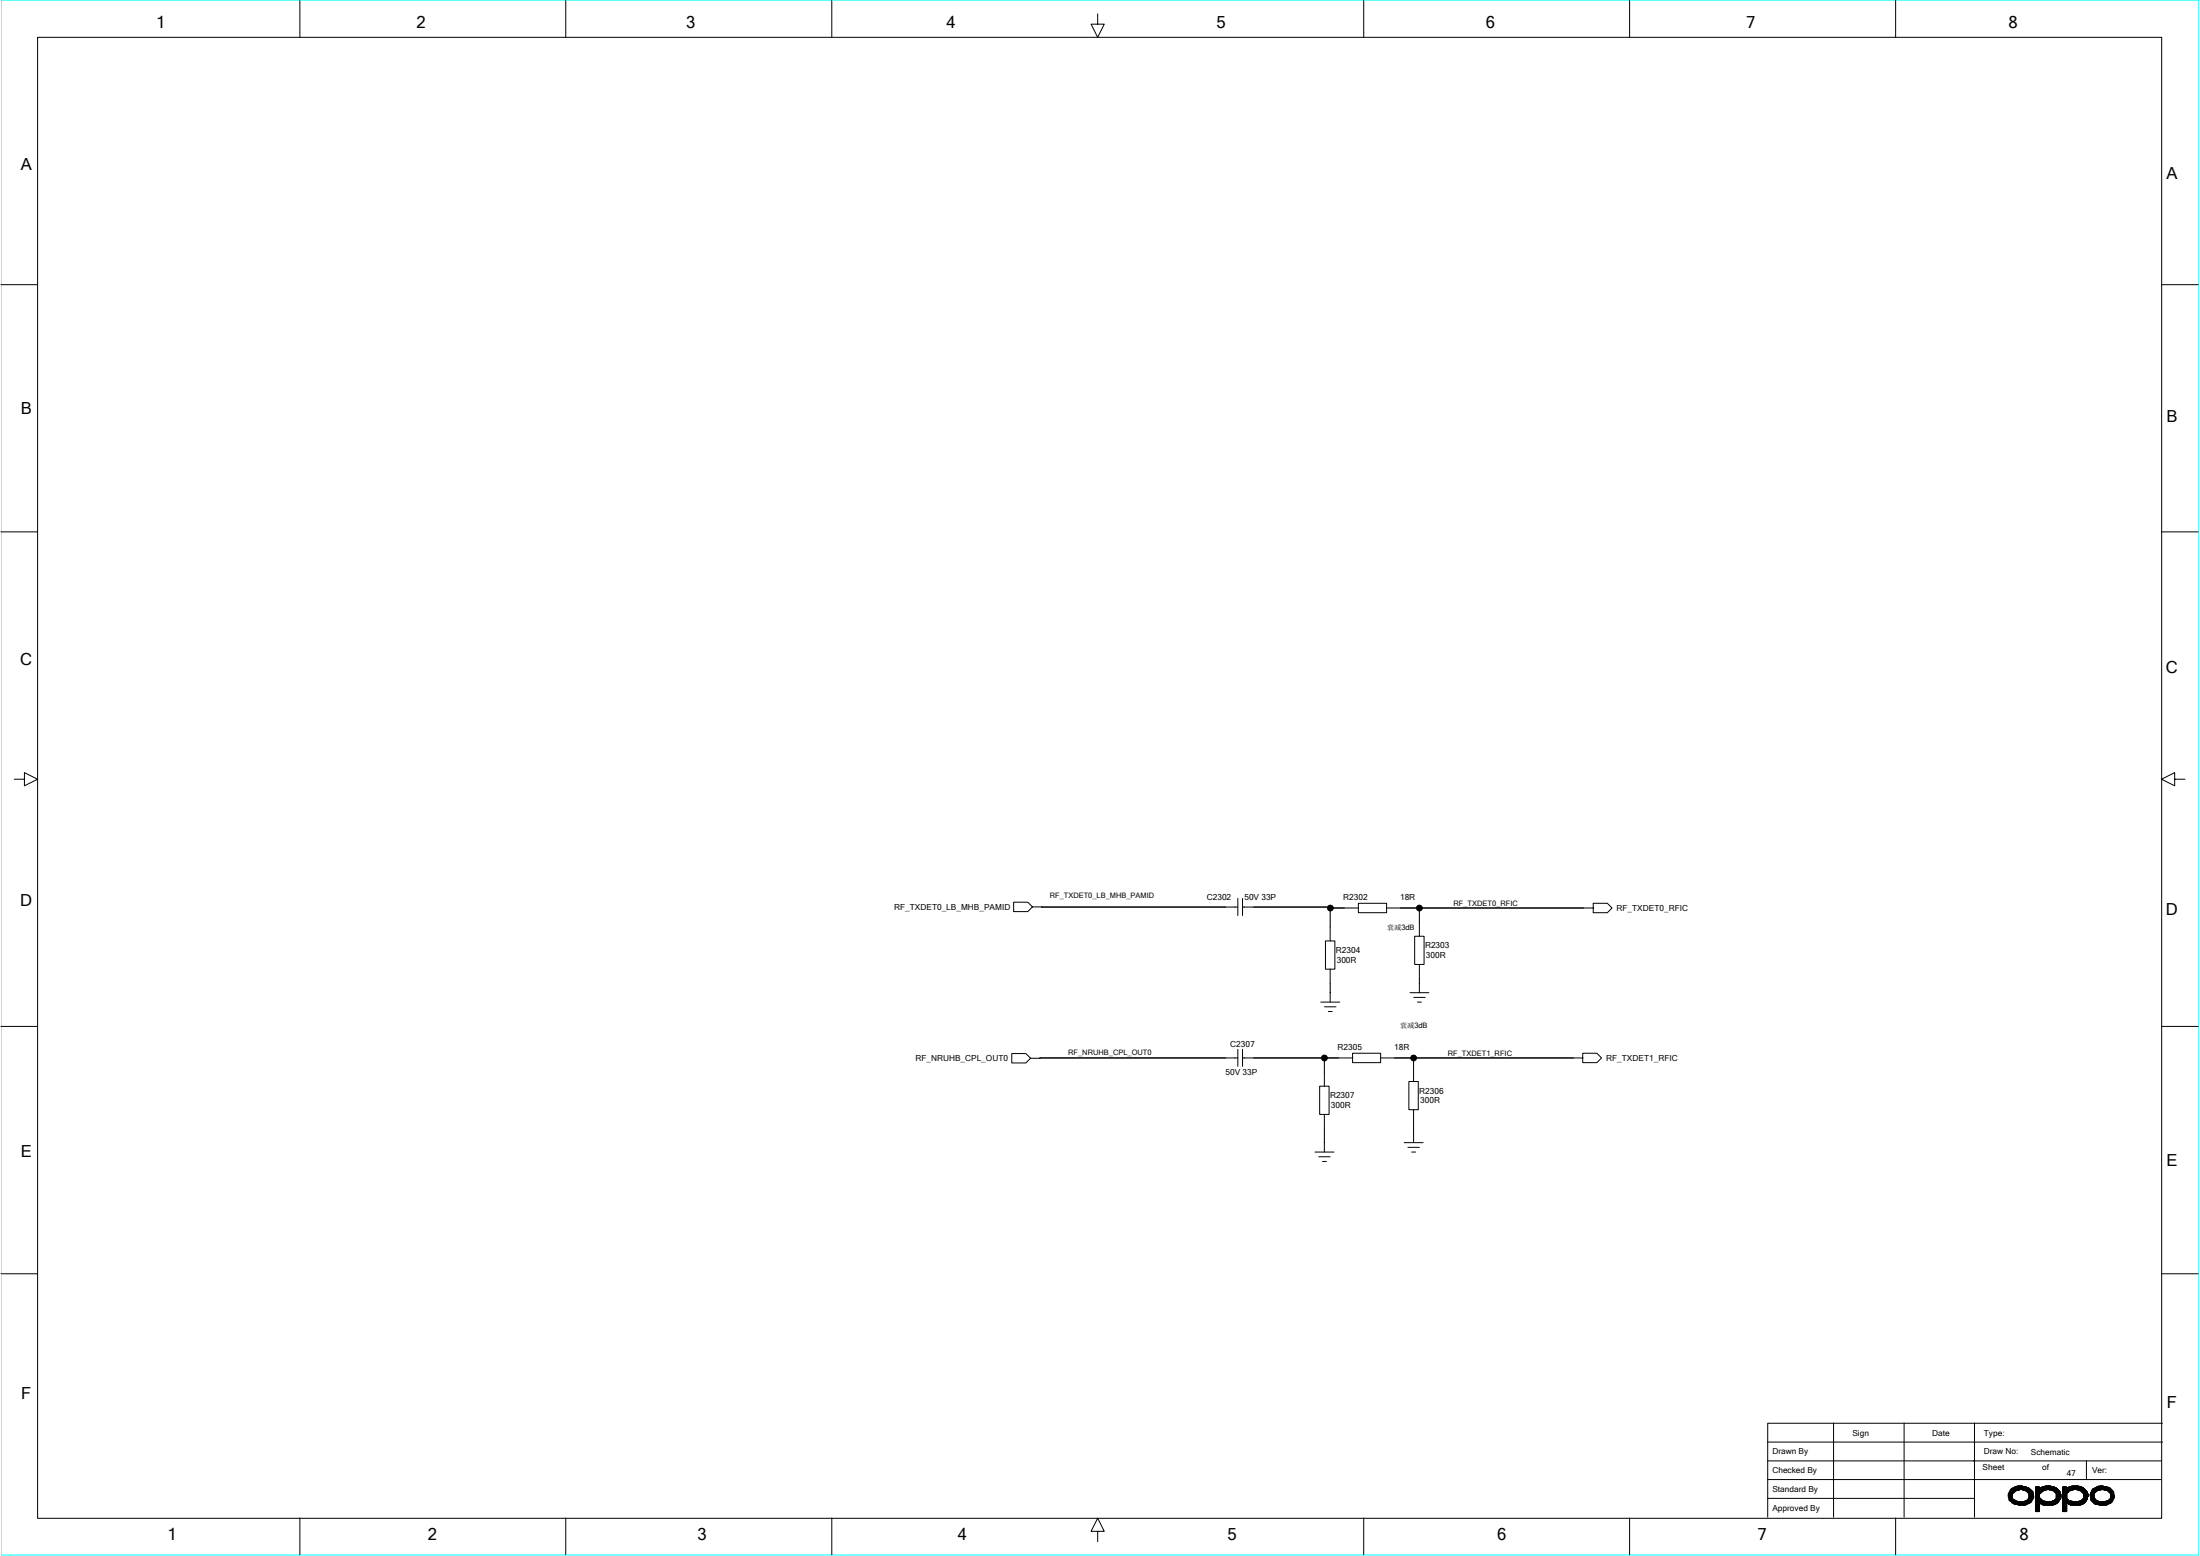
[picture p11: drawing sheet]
<svg xmlns="http://www.w3.org/2000/svg" width="297mm" height="210mm" viewBox="0 0 297 210" stroke-linecap="round" stroke-linejoin="round" font-family="sans-serif">
<path d="M.1 0h296.8v209.8h-296.8z" fill="none" stroke="#0ff" stroke-width=".14"/>
<g fill="none" stroke="#000" stroke-width=".14">
<path d="M5.1 5h286.8v199.9h-286.8zM40.5 .1v4.9M76.4 .1v4.9M112.3 .1v4.9M148.2 1.9v1.4h.9l-.9 1.7-.9-1.7h.9M184.1 .1v4.9M220 .1v4.9M255.9 .1v4.9M.1 38.4h5M291.8 38.4h5M.1 71.8h5M291.8 71.8h5"/>
<path d="M1.9 105.2h1.4v-.9l1.8 .9-1.8 .8v-.8M293.6 105.2v-.9l-1.8 .9 1.8 .8v-.8h1.4M.1 138.5h5M136.9 121.8h1.9l.6 .6-.6 .6h-1.9zM139.4 122.4h27.7M140.7 122.4h.1M167.1 121.2v2.3M167.8 122.4h11.8v4.6M167.8 121.2v2.3M178.3 135.2h2.6M178.8 135.9h1.6M179 127h1.2v3.8h-1.2z"/>
<path d="M179.3 136.5h.6M179.6 130.8v4.4M183.4 121.9h3.8v1.3h-3.8zM183.4 122.5h-3.8M187.2 122.5h27.9M190.4 134h2.5M190.9 134.6h1.5M191 126.3h1.3v3.9h-1.3zM191.4 135.2h.5M191.6 122.5v3.9M191.6 130.1v3.9M215.1 121.9h1.9l.7 .6-.7 .7h-1.9z"/>
<path d="M291.8 138.5h5M136.6 142.2h1.9l.6 .6-.6 .6h-1.9zM139.1 142.8h1.3M140.4 142.8h26.7M140.4 142.8h.1M167.1 141.6v2.3M167.8 141.6v2.3M177.5 155.5h2.6M178.1 156.1h1.5M178.2 146.6h1.2v3.8h-1.2zM178.6 156.7h.5M178.8 142.8v3.8"/>
<path d="M178.8 150.4v5.1M182.6 142.1h3.8v1.3h-3.8zM182.6 142.8h-14.8M186.4 142.8h27.3M189.6 154.2h2.5M190.1 154.8h1.5M190.2 145.9h1.3v3.9h-1.3zM190.6 155.5h.5M190.9 142.8v3.2M190.9 149.7v4.5M213.7 142.1h1.9l.6 .7-.6 .6h-1.9zM.1 171.9h5"/>
<path d="M291.8 171.9h5M238.7 194.6h53.3M247.6 192v12.7M257.1 192v12.7M266.6 192v12.7M281.7 197.1v2.6M291.8 199.7h-53.1M291.8 197.1h-53.1M292 192.1h-53.3v12.6M40.5 204.9v4.9M76.4 204.9v4.9M112.3 204.9v4.9"/>
<path d="M148.2 206.7h.9l-.9-1.8-.9 1.8h.9v1.3M184.1 204.9v4.9M220 204.9v4.9M238.7 202.2h27.9M255.9 204.9v4.9M271.1 201.6h.7M271.1 201.7h.6M271.1 201.8h.6M271.1 202h.6M271.1 202.1h.6M271.3 201.3h.8M271.3 202.3h.6"/>
<path d="M271.3 202.2h.4M271.3 201.4v1.1h.8M271.4 202.6h.8M271.4 202.5v-1.3v1.4h.7M271.5 202.2v.4h.8M271.5 200.9a2.21 2.21 0 0 1 3 .4l.1 .8-.4 .6-.8 .4h-.6l-.9-.1-.6-.5-.1-.8zM271.5 201v1.6v-1.5v.1M271.7 201.6l.5-.4 .6-.3 .8 .3 .4 .4v.6a1.54 1.54 0 0 1-2.3 0zM271.7 200.9l-.1 1.8h2.6v-1.7M271.7 200.8h2.2M271.8 200.8v.7M271.8 202.3v.5"/>
<path d="M271.9 202.5v.5h1.9M271.9 200.8v.6h-.6M272.1 202.4v.6M272.2 200.7v.5h-.8M272.2 202.6v.4M272.3 202.6v.4M272.3 200.7v.4M272.3 200.6h.8M272.4 202.7v.4M272.4 200.7v.4M272.5 203.1h1.1M272.6 202.7v.4"/>
<path d="M272.6 200.5v.6M272.7 202.7v.4M272.7 200.5v.6h-1.3M272.8 202.7v.4M272.8 200.5v.4M272.9 202.7v.4M272.9 200.5v.4M273.1 202.7v.4M273.1 200.5v.6h1.1M273.2 202.7v.4M273.2 200.7v.4M273.3 202.6v.5"/>
<path d="M273.3 200.7v.4M273.4 202.6h.9M273.4 202.6v.5M273.4 200.7v.4M273.4 201.2h1M273.5 200.7h-1.4v.5M273.6 202.6v.4M273.6 200.7v.5M273.7 201.3h.8M273.7 200.8v.5M273.7 202.4v.6h-1.5v-.4M273.8 200.8v.6h.7"/>
<path d="M273.9 201.8h.7M273.9 202h.7M273.9 202.1h.7M273.9 201.7h.6M274 200.8v.8h.5M274 200.9h-2.5M274.1 200.9v1.9h-2.5M274.3 201.2v1.3h-.6M274.5 201.3v1h-.7v.5M274.5 202.2h-.6l.1 .6M274.8 200.8h2.8M274.8 200.9h3"/>
<path d="M274.8 200.7h.6v3.3h-.6M274.8 203h.6M274.8 203.1h.6M274.8 203.2h.6M274.8 203.3h.6M274.8 203.5h.6M274.8 203.6h.6M274.8 203.7h.6M274.8 203.9h.6M274.8 201.2h1.2M274.8 202.6h1.1M274.8 202.5h.9"/>
<path d="M274.8 202.3h.8v.7M274.8 202.2h.7v.6M274.8 201.6h.6M274.8 201.7h.6M274.8 201.8h.6M274.8 202h.6M274.8 202.1h.6M274.8 200.7h.6v.2v-.1h.1a2.27 2.27 0 0 1 2.3 .1 1.03 1.03 0 0 1 .2 1.6l-.2 .3-.5 .3h-1.4l-.5-.3v1.2h-.6zM274.8 200.7v3.3M275 200.7v3.3M275.1 200.7v3.3M275.2 200.7v3.3"/>
<path d="M275.4 201.6l.5-.4 .6-.3 .8 .3 .3 .4v.6a1.54 1.54 0 0 1-2.2 0zM275.5 200.8v.8M275.6 203h2M275.6 200.8v.6h-.8M275.7 200.7h1.7v.6M275.7 200.7v.6h-.9M275.7 202.4v.6M275.9 200.7v.5M275.9 202.6v.5M276 200.7v.4M276 202.6v.5M276.1 202.6v.5"/>
<path d="M276.1 200.5v.6M276.2 200.6h.7M276.2 202.7v.4M276.2 200.5v.6h-1.4M276.4 202.7v.4M276.4 200.5v.6M276.5 202.7v.4M276.5 200.5v.4M276.6 202.7v.4M276.6 200.5v.6M276.7 201.1h1.2M276.8 202.7v.4"/>
<path d="M276.8 200.5v.6M276.9 202.7v.4M276.9 200.5v.6M277 202.6v.5M277 200.7v.4M277.1 201.2h.9v1.4M277.1 202.6h.8M277.1 202.6v.5M277.1 200.7v.4M277.3 202.6v.5h-1.5M277.3 200.7v.5M277.4 201.3h.7v1h-.6"/>
<path d="M277.4 202.5h.6M277.4 202.4v.6M277.5 201.4h.6M277.5 202.3v.7M277.5 200.8v.6M277.6 201.8h.7v.2h-.7M277.6 201.7h.7M277.6 202.1h.7M277.6 200.8v.8h.5M277.8 200.9v1.9h-3M277.9 201v1.7h-3.1M278.3 202.2h-.7v.6"/>
<path d="M278.5 203h.5M278.5 203.1h.5M278.5 203.2h.5M278.5 203.3h.5M278.5 203.5h.5M278.5 203.6h.5M278.5 203.7h.5M278.5 203.9h.5M278.5 200.9h3M278.5 200.8h2.8M278.5 200.7h.5v3.3h-.5M278.5 201.2h1"/>
<path d="M278.5 202.6h1M278.5 202.5h.8M278.5 202.3h.7v.5M278.5 202.2h.5M278.5 201.6h.5M278.5 201.7h.5M278.5 201.8h.5M278.5 202h.5M278.5 202.1h.5M278.5 200.7h.5v.2v-.1h.2a2.17 2.17 0 0 1 2.4 .3l.1 .2a.49 .49 0 0 1 .1 .8v.2a1.37 1.37 0 0 1-.9 .8h-1.4l-.5-.3v1.2h-.5zM278.5 200.7v3.3M278.7 200.7v3.3"/>
<path d="M278.8 200.7v3.3M278.9 200.7v3.3M279.2 200.8v.6h-.7M279.3 202.4v.6h2M279.3 200.7v.6h-.8M279.4 200.7h1.7v.6M279.4 202.6v.4M279.4 200.7v.5M279.4 201.2l.8-.3 .7 .3 .4 .4v.6a1.54 1.54 0 0 1-2.3 0v-.6zM279.5 202.6v.5M279.5 200.7v.4M279.7 202.6v.5"/>
<path d="M279.7 200.5v.6M279.8 202.6v.5M279.8 200.5v.6h-1.3M279.9 202.7v.4M279.9 200.5v.6M280.1 202.7v.4M280.1 200.5v.4M280.2 202.7v.4M280.2 200.5v.4M280.3 202.7v.4M280.3 200.5v.4M280.4 201.1h1.2"/>
<path d="M280.4 202.7v.4M280.4 200.5v.6M280.6 202.7v.4M280.6 200.5v.6M280.7 202.6v.5M280.7 200.5v.6M280.8 201.2h.9v1.4M280.8 202.6v.5M280.8 200.7v.4M280.8 202.6h.8M280.9 202.6v.5h-1.4M280.9 200.7v.5"/>
<path d="M281 201.3h.8v1h-.6M281 202.5h.7M281.1 202.4v.6M281.2 201.4h.6M281.2 202.3v.7M281.2 200.8v.6M281.3 201.6h.7M281.3 201.7h.7M281.3 201.8h.7M281.3 202h.7M281.3 202.2h.6M281.3 202.1h.5"/>
<path d="M281.3 200.8v2M281.4 200.9v1.9h-2.9M281.6 201v1.7h-3.1M282.2 201.7h.5M282.2 201.8h.5M282.2 202h.5M282.3 201.6h.4M282.3 202.3h.6M282.3 202.2h.4M282.3 201.3v1.2h.7M282.3 202.1h.4M282.4 201.2h.8"/>
<path d="M282.5 201v1.6h.7M282.6 200.9h2.4M282.6 200.9v1.8M282.6 200.9a2.03 2.03 0 0 1 2.8 .4l.1 .8-.4 .6-.8 .4-1.5-.1-.5-.5-.1-.8zM282.7 202.8h2.3M282.7 201.6l.4-.4 .7-.3 .8 .3 .4 .4v.6a1.52 1.52 0 0 1-2.3 0zM282.7 200.9v1.9M282.8 200.8h2.1M282.8 202.2v.8M282.8 200.8v.6h-.5M283 202.3v.7M283 200.8v.5h-.6"/>
<path d="M283.1 200.7h1.2v.4M283.1 202.4v.6M283.1 200.7v.5M283.2 202.6v.4M283.2 200.7v.4M283.3 200.6h.7M283.3 202.6v.5M283.3 200.7v.4M283.5 202.7v.4M283.5 200.7v.4M283.6 202.7v.4M283.6 200.5v.6h-1"/>
<path d="M283.7 202.7v.4M283.7 200.5v.6M283.8 202.7v.4M283.8 200.5v.4M284 202.7v.4M284 200.5v.6M284.1 201.1h1M284.1 200.7v.4M284.1 202.7v.4M284.2 200.7v.4M284.2 202.7v.4M284.3 202.6v.5"/>
<path d="M284.5 200.7v.4M284.5 202.6v.5h-1.1M284.6 201.2h.6v1.4h-.9M284.6 200.7v.5M284.6 202.6v.4h-1.8M284.7 202.5h.5M284.7 200.8v.5h.7v1h-.6M284.7 202.4v.6M284.8 201.4h.6M284.9 200.8v.6M284.9 202.3v.5M285 201.8h.5"/>
<path d="M285 202h.5M285 202.1h.5M285 202.2h.4M285 201.6h.4M285 201.7h.4M285 200.9v1.9M285.1 201v1.7h-2.5"/>
<circle cx="179.6" cy="122.5" r=".39"/>
<circle cx="191.6" cy="122.5" r=".39"/>
<circle cx="178.8" cy="142.8" r=".39"/>
<circle cx="190.9" cy="142.8" r=".39"/>
</g>
<path d="M179.6 132.7v1.3zM179.6 122.4v.1zM179.6 122.5h1.9zM191.6 132.1v.6zM191.6 122.5v1.9zM178.8 152.3v1.9zM178.8 142.8h1.9zM178.8 142.8v1.9zM190.9 151.7v1.2zM190.9 142.8v1.2z" fill="#000"/>
<g fill="#000">
<circle cx="179.6" cy="122.5" r=".4"/>
<circle cx="191.6" cy="122.5" r=".4"/>
<circle cx="178.8" cy="142.8" r=".4"/>
<circle cx="190.9" cy="142.8" r=".4"/>
</g>
<g font-size="2.2">
<text x="21.1" y="3.8">1</text>
<text x="56.2" y="3.8">2</text>
<text x="92.7" y="3.8">3</text>
<text x="127.8" y="3.8">4</text>
<text x="164.2" y="3.8">5</text>
<text x="200.6" y="3.8">6</text>
<text x="235.8" y="3.8">7</text>
<text x="271.2" y="3.8">8</text>
<text x="2.8" y="23">A</text>
<text x="292.5" y="24.1">A</text>
<text x="2.8" y="55.8">B</text>
<text x="292.5" y="57">B</text>
<text x="2.7" y="89.7">C</text>
<text x="292.4" y="90.8">C</text>
<text x="2.7" y="122.3">D</text>
<text x="292.4" y="123.5">D</text>
<text x="2.8" y="156.2">E</text>
<text x="292.5" y="157.3">E</text>
<text x="2.9" y="188.8">F</text>
<text x="292.6" y="189.9">F</text>
<text x="22.6" y="207.8">1</text>
<text x="57.8" y="207.8">2</text>
<text x="94.2" y="207.8">3</text>
<text x="129.3" y="207.8">4</text>
<text x="165.7" y="207.8">5</text>
<text x="202.2" y="207.8">6</text>
<text x="237.3" y="207.8">7</text>
<text x="272.7" y="207.8">8</text>
</g>
<g font-size="1.1">
<text x="120.7" y="122.8">RF_TXDET0_LB_MHB_PAMID</text>
<text x="162.9" y="121.5">C2302</text>
<text x="168" y="121.5">50V 33P</text>
<text x="181.4" y="121.5">R2302</text>
<text x="189" y="121.5">18R</text>
<text x="218.3" y="122.9">RF_TXDET0_RFIC</text>
<text x="180.4" y="128.6">R2304</text>
<text x="180.5" y="129.9">300R</text>
<text x="192.4" y="128">R2303</text>
<text x="192.5" y="129.3">300R</text>
<text x="123.6" y="143.2">RF_NRUHB_CPL_OUT0</text>
<text x="166.1" y="141.3">C2307</text>
<text x="180.6" y="141.7">R2305</text>
<text x="188.3" y="141.7">18R</text>
<text x="216.9" y="143.2">RF_TXDET1_RFIC</text>
<text x="165.5" y="145.1">50V 33P</text>
<text x="179.6" y="148.2">R2307</text>
<text x="179.7" y="149.5">300R</text>
<text x="191.6" y="147.6">R2306</text>
<text x="191.7" y="148.9">300R</text>
<text x="239.3" y="196.3">Drawn By</text>
<text x="250.1" y="193.7">Sign</text>
<text x="260.9" y="193.7">Date</text>
<text x="267.9" y="193.7">Type:</text>
<text x="267.9" y="196.3">Draw No:</text>
<text x="274.2" y="196.4">Schematic</text>
<text x="239.3" y="198.8">Checked By</text>
<text x="239.3" y="201.3">Standard By</text>
<text x="239.3" y="203.9">Approved By</text>
<text x="267.7" y="198.3">Sheet</text>
<text x="275.7" y="198.3">of</text>
<text x="279" y="199.2">47</text>
<text x="282.5" y="198.8">Ver:</text>
</g>
<g font-size="1">
<text x="141.7" y="121.2">RF_TXDET0_LB_MHB_PAMID</text>
<text x="187.2" y="125.5">衰减3dB</text>
<text x="196.3" y="122.3">RF_TXDET0_RFIC</text>
<text x="144.2" y="142.4">RF_NRUHB_CPL_OUT0</text>
<text x="189" y="138.8">衰减3dB</text>
<text x="195.5" y="142.6">RF_TXDET1_RFIC</text>
</g>
</svg>
